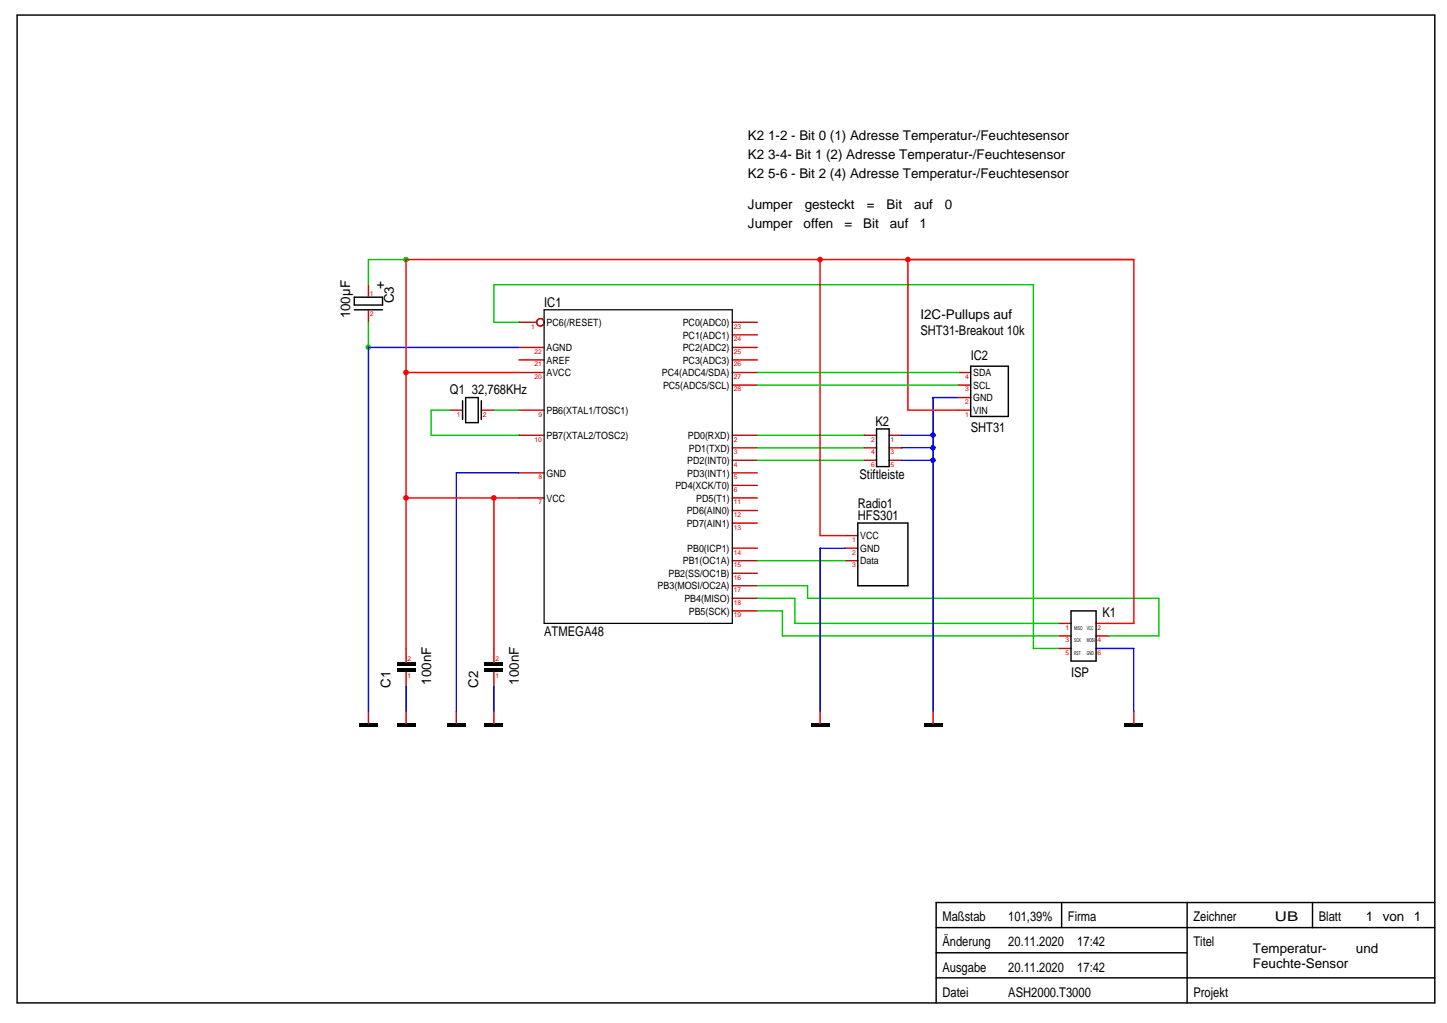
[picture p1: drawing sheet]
<svg xmlns="http://www.w3.org/2000/svg" width="297mm" height="210mm" viewBox="0 0 297 210" stroke-linecap="round" stroke-linejoin="round" font-family="sans-serif">
<g fill="none" stroke="#000" stroke-width=".3">
<path d="M3.5 3.1h291v202.7h-291zM72.7 63.6h5.8M72.7 61h5.8v1.6h-5.8zM199.3 75.1h7.7v10.3h-7.7zM95 82.2v3.9M95.6 81.6h2.6v5.1h-2.6zM98.8 82.2v3.9M179.9 88h2.6v7.7h-2.6zM176.1 107.3h10.3v12.9h-10.3zM219.9 125.3h5.1v10.3h-5.1zM192.2 195.5h51.5M192.2 190.3h102.3"/>
<path d="M217.9 185.2v5.1M243.7 185.2v20.6M269.4 185.2v5.1M294.5 185.2h-102.3v20.6M192.2 200.6h102.3"/>
</g>
<g fill="none" stroke="#c70000" stroke-width=".3">
<path d="M75.6 58.4v2.6M75.6 63.6v2.5M106.5 76.4h5.2M106.5 66.1h3.7M106.5 71.3h5.2M106.5 73.9h5.2M150.3 76.4h5.2M150.3 79h5.2M150.3 66.1h5.2M150.3 68.7h5.2M150.3 71.3h5.2M150.3 73.9h5.2"/>
<path d="M196.7 76.4h2.6M196.7 79h2.6M92.4 84.2h2.6M98.8 84.2h2.6M106.5 89.3h5.2M106.5 84.2h5.2M106.5 97h5.2M150.3 89.3h5.2M150.3 94.4h5.2M150.3 91.9h5.2M150.3 97h5.2M150.3 99.6h5.2"/>
<path d="M177.4 89.3h2.5M177.4 94.4h2.5M177.4 91.9h2.5M182.5 89.3h2.6M182.5 94.4h2.6M182.5 91.9h2.6M196.7 81.6h2.6M196.7 84.2h2.6M106.5 102.2h5.2M150.3 102.2h5.2M150.3 104.8h5.2M150.3 107.3h5.2"/>
<path d="M150.3 112.5h5.2M150.3 115h5.2M150.3 117.6h5.2M173.5 112.5h2.6M173.5 115h2.6M173.5 109.9h2.6M83.4 133.1v2.9M83.4 137.9v2.9M101.4 133.1v2.9M101.4 137.9v2.9M150.3 120.2h5.2M150.3 122.8h5.2"/>
<path d="M150.3 125.3h5.2M217.3 130.5h2.6M217.3 133.1h2.6M217.3 127.9h2.6M225 130.5h2.6M75.6 145.9v2.6M83.4 145.9v2.6M93.7 145.9v2.6M101.4 145.9v2.6M168.3 145.9v2.6M191.5 145.9v2.6M232.7 145.9v2.6"/>
<circle cx="110.9" cy="66.1" r=".77"/>
</g>
<path d="M81.4 136h3.9v.6h-3.9zM81.4 137.2h3.9v.7h-3.9zM99.5 136h3.8v.6h-3.8zM99.5 137.2h3.8v.7h-3.8zM73.7 148.5h3.9v.7h-3.9zM81.4 148.5h3.9v.7h-3.9zM91.7 148.5h3.9v.7h-3.9zM99.5 148.5h3.8v.7h-3.8zM166.4 148.5h3.9v.7h-3.9zM189.6 148.5h3.9v.7h-3.9zM230.8 148.5h3.9v.7h-3.9z" fill="#000"/>
<path d="M225 127.9h2.6" fill="none" stroke="#f00" stroke-width=".3"/>
<path d="M225 133.1h2.6" fill="none" stroke="#00f" stroke-width=".3"/>
<path d="M111.7 63.6h38.6v64.3h-38.6z" fill="none" stroke="#000" stroke-width=".25"/>
<path d="M106.5 66.1h-5.1v-7.7h110.7v74.7h5.2M155.5 94.4h21.9M155.5 91.9h21.9M155.5 89.3h21.9M155.5 115h18M155.5 120.2h10.3v2.6h72.1v7.7h-10.3M155.5 125.3h5.1v5.2h56.7M155.5 122.8h7.7v5.1h54.1" fill="none" stroke="#00c700" stroke-width=".3"/>
<circle cx="75.6" cy="71.3" r=".58" fill="#00c700"/>
<path d="M75.6 66.1v5.2" fill="none" stroke="#00c700" stroke-width=".3"/>
<circle cx="191.5" cy="89.3" r=".58" fill="#00f"/>
<path d="M196.7 81.6h-5.2v7.7M173.5 112.5h-5.2v33.4" fill="none" stroke="#00f" stroke-width=".3"/>
<circle cx="191.5" cy="94.4" r=".57" fill="#00f"/>
<path d="M191.5 91.9v2.5h-6.4" fill="none" stroke="#00f" stroke-width=".3"/>
<circle cx="191.5" cy="91.9" r=".57" fill="#00f"/>
<path d="M106.5 71.3h-30.9v74.6M106.5 97h-12.8v48.9M185.1 89.3h6.4v2.6h-6.4M191.5 94.4v51.5M227.6 133.1h5.1v12.8M83.4 140.8v5.1M101.4 140.8v5.1" fill="none" stroke="#00f" stroke-width=".3"/>
<path d="M75.6 53.3v5.1" fill="none" stroke="#00c700" stroke-width=".3"/>
<circle cx="83.3" cy="53.3" r=".58" fill="#00c700"/>
<path d="M75.6 53.3h7.8" fill="none" stroke="#00c700" stroke-width=".3"/>
<path d="M83.4 53.3h84.9M186.4 53.3v30.9h10.3M232.7 53.3v74.6h-5.1" fill="none" stroke="#f00" stroke-width=".3"/>
<circle cx="83.3" cy="76.4" r=".58" fill="#f00"/>
<path d="M83.4 53.3v23.1" fill="none" stroke="#f00" stroke-width=".3"/>
<g fill="#f00">
<circle cx="83.3" cy="102.2" r=".58"/>
<circle cx="101.4" cy="102.2" r=".58"/>
</g>
<path d="M232.7 53.3h-64.4v56.6M106.5 76.4h-23.1v56.7M83.4 102.2h23.1M101.4 102.2v30.9" fill="none" stroke="#f00" stroke-width=".3"/>
<circle cx="168.3" cy="53.3" r=".57" fill="#f00"/>
<path d="M168.3 109.9h5.2" fill="none" stroke="#f00" stroke-width=".3"/>
<circle cx="186.4" cy="53.3" r=".57" fill="#f00"/>
<path d="M186.4 53.3h46.3" fill="none" stroke="#f00" stroke-width=".3"/>
<path d="M155.5 79h41.2M155.5 76.4h41.2M92.4 84.2h-3.9v5.1h18M101.4 84.2h5.1" fill="none" stroke="#00c700" stroke-width=".3"/>
<g font-size="2.8">
<text x="153.5" y="28.8">K2 1-2 - Bit 0 (1) Adresse Temperatur-/Feuchtesensor</text>
<text x="153.5" y="32.7">K2 3-4- Bit 1 (2) Adresse Temperatur-/Feuchtesensor</text>
<text x="153.5" y="36.5">K2 5-6 - Bit 2 (4) Adresse Temperatur-/Feuchtesensor</text>
<text x="153.5" y="46.8">Jumper</text>
<text x="153.5" y="43">Jumper</text>
<text x="165" y="46.8">offen</text>
<text x="165.2" y="43">gesteckt</text>
<text x="173.3" y="46.8">=</text>
<text x="177.2" y="46.8">Bit</text>
<text x="177.9" y="43">=</text>
<text x="182" y="43">Bit</text>
<text x="182.7" y="46.8">auf</text>
<text x="187.7" y="43">auf</text>
<text x="188.7" y="46.8">1</text>
<text x="194" y="43">0</text>
<text x="79" y="59.4" transform="rotate(-90 79 59.4)">+</text>
<text x="71.9" y="65.3" transform="rotate(-90 71.9 65.3)">100µF</text>
<text x="80.9" y="62.3" transform="rotate(-90 80.9 62.3)">C3</text>
<text x="111.7" y="62.9">IC1</text>
<text x="189" y="65.5">I2C-Pullups auf</text>
<text x="189" y="68.7">SHT31-Breakout 10k</text>
<text x="199.3" y="73.9">IC2</text>
<text x="92.4" y="80.9">Q1</text>
<text x="96.9" y="80.9">32,768KHz</text>
<text x="179.7" y="87.4">K2</text>
<text x="199.3" y="88.7">SHT31</text>
<text x="176.4" y="98.3">Stiftleiste</text>
<text x="176.1" y="106.6">HFS301</text>
<text x="176.1" y="104.2">Radio1</text>
<text x="111.7" y="130.5">ATMEGA48</text>
<text x="226.3" y="126.6">K1</text>
<text x="80.1" y="141.1" transform="rotate(-90 80.1 141.1)">C1</text>
<text x="88.5" y="140.5" transform="rotate(-90 88.5 140.5)">100nF</text>
<text x="98.2" y="141.1" transform="rotate(-90 98.2 141.1)">C2</text>
<text x="106.5" y="140.5" transform="rotate(-90 106.5 140.5)">100nF</text>
<text x="219.9" y="138.9">ISP</text>
<text x="193.5" y="189.1">Maßstab</text>
<text x="207" y="189.1">101,39%</text>
<text x="219.2" y="189.1">Firma</text>
<text x="245" y="189.1">Zeichner</text>
<text x="261.7" y="189.1">UB</text>
<text x="270.7" y="189.1">Blatt</text>
<text x="280.4" y="189.1">1</text>
<text x="283.9" y="189.1">von</text>
<text x="290.2" y="189.1">1</text>
<text x="193.5" y="194.2">Änderung</text>
<text x="207" y="194.2">20.11.2020</text>
<text x="221.1" y="194.2">17:42</text>
<text x="245" y="194.2">Titel</text>
<text x="257.2" y="195.5">Temperatur-</text>
<text x="278.3" y="195.5">und</text>
<text x="193.5" y="199.3">Ausgabe</text>
<text x="207" y="199.3">20.11.2020</text>
<text x="221.1" y="199.3">17:42</text>
<text x="257.2" y="198.5">Feuchte-Sensor</text>
<text x="193.5" y="204.5">Datei</text>
<text x="207" y="204.5">ASH2000.T3000</text>
<text x="245" y="204.5">Projekt</text>
</g>
<g font-size="2.1">
<text x="112.2" y="66.9">PC6(/RESET)</text>
<text x="140.1" y="66.9">PC0(ADC0)</text>
<text x="140.1" y="69.5">PC1(ADC1)</text>
<text x="112.2" y="77.2">AVCC</text>
<text x="112.2" y="74.6">AREF</text>
<text x="112.2" y="72.1">AGND</text>
<text x="135.9" y="77.2">PC4(ADC4/SDA)</text>
<text x="140.1" y="72.1">PC2(ADC2)</text>
<text x="140.1" y="74.6">PC3(ADC3)</text>
<text x="199.8" y="77.2">SDA</text>
<text x="136.1" y="79.8">PC5(ADC5/SCL)</text>
<text x="199.8" y="79.8">SCL</text>
<text x="199.8" y="82.3">GND</text>
<text x="112.2" y="84.9">PB6(XTAL1/TOSC1)</text>
<text x="199.8" y="84.9">VIN</text>
<text x="112.2" y="90.1">PB7(XTAL2/TOSC2)</text>
<text x="141.1" y="95.2">PD2(INT0)</text>
<text x="141.2" y="90.1">PD0(RXD)</text>
<text x="141.4" y="92.6">PD1(TXD)</text>
<text x="112.2" y="97.8">GND</text>
<text x="138.6" y="100.4">PD4(XCK/T0)</text>
<text x="141.1" y="97.8">PD3(INT1)</text>
<text x="112.2" y="102.9">VCC</text>
<text x="141" y="105.5">PD6(AIN0)</text>
<text x="142.9" y="102.9">PD5(T1)</text>
<text x="141" y="108.1">PD7(AIN1)</text>
<text x="141.1" y="113.2">PB0(ICP1)</text>
<text x="176.6" y="113.2">GND</text>
<text x="176.6" y="110.7">VCC</text>
<text x="137.2" y="118.4">PB2(SS/OC1B)</text>
<text x="140.2" y="115.8">PB1(OC1A)</text>
<text x="176.6" y="115.8">Data</text>
<text x="135" y="120.9">PB3(MOSI/OC2A)</text>
<text x="140.5" y="123.5">PB4(MISO)</text>
<text x="141.4" y="126.1">PB5(SCK)</text>
</g>
<g font-size="1.4" fill="#c70000">
<text x="75.9" y="64.9">2</text>
<text x="75.9" y="60.7">1</text>
<text x="109" y="67.5">1</text>
<text x="150.6" y="67.5">23</text>
<text x="150.6" y="70">24</text>
<text x="109.7" y="77.7">20</text>
<text x="109.7" y="75.2">21</text>
<text x="109.7" y="72.6">22</text>
<text x="150.6" y="72.6">25</text>
<text x="150.6" y="75.2">26</text>
<text x="150.6" y="77.7">27</text>
<text x="198.1" y="77.7">4</text>
<text x="150.6" y="80.3">28</text>
<text x="198.1" y="80.3">3</text>
<text x="198.1" y="82.9">2</text>
<text x="93.8" y="85.5">1</text>
<text x="99.1" y="85.5">2</text>
<text x="110.6" y="85.5">9</text>
<text x="198.1" y="85.5">1</text>
<text x="109.7" y="90.6">10</text>
<text x="150.6" y="90.6">2</text>
<text x="150.6" y="93.2">3</text>
<text x="150.6" y="95.8">4</text>
<text x="178.8" y="95.8">6</text>
<text x="178.8" y="93.2">4</text>
<text x="178.8" y="90.6">2</text>
<text x="182.8" y="90.6">1</text>
<text x="182.8" y="95.8">5</text>
<text x="182.8" y="93.2">3</text>
<text x="110.6" y="98.3">8</text>
<text x="150.6" y="98.3">5</text>
<text x="150.6" y="100.9">6</text>
<text x="110.6" y="103.5">7</text>
<text x="150.6" y="103.5">11</text>
<text x="150.6" y="106.1">12</text>
<text x="150.6" y="108.6">13</text>
<text x="150.6" y="113.8">14</text>
<text x="174.9" y="113.8">2</text>
<text x="174.9" y="111.2">1</text>
<text x="150.6" y="116.4">15</text>
<text x="150.6" y="118.9">16</text>
<text x="174.9" y="116.4">3</text>
<text x="150.6" y="121.5">17</text>
<text x="150.6" y="124.1">18</text>
<text x="150.6" y="126.7">19</text>
<text x="218.7" y="131.8">3</text>
<text x="218.7" y="129.2">1</text>
<text x="225.3" y="129.2">2</text>
<text x="225.3" y="131.8">4</text>
<text x="83.7" y="135.7">2</text>
<text x="101.7" y="135.7">2</text>
<text x="218.7" y="134.4">5</text>
<text x="225.3" y="134.4">6</text>
<text x="83.7" y="139.2">1</text>
<text x="101.7" y="139.2">1</text>
</g>
<g font-size="1.1">
<text x="220.5" y="129.2">MISO</text>
<text x="220.5" y="131.8">SCK</text>
<text x="223.1" y="131.8">MOSI</text>
<text x="223.1" y="129.2">VCC</text>
<text x="220.5" y="134.3">RST</text>
<text x="223.1" y="134.3">GND</text>
</g>
</svg>
